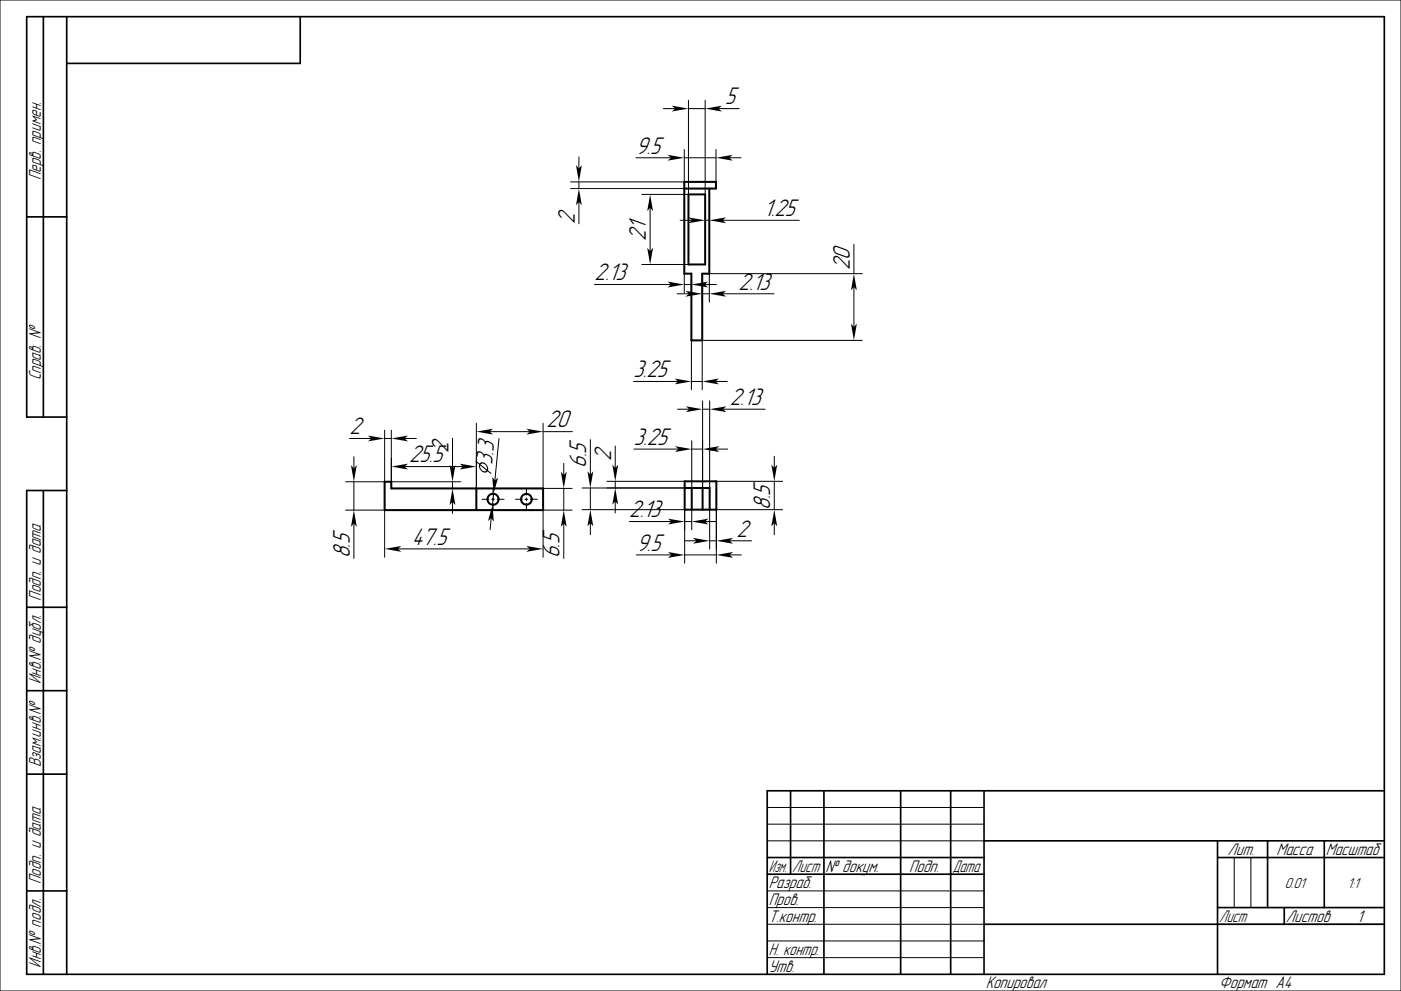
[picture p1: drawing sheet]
<svg xmlns="http://www.w3.org/2000/svg" width="420mm" height="297mm" viewBox="0 0 420 297" stroke-linecap="round" stroke-linejoin="round" font-family="sans-serif">
<g fill="none" stroke="#000" stroke-width=".3">
<path d="M0 0h420v297h-420zM198.9 32.6h3.5M206.4 30.1v28.2h-14M206.4 32.6h5M211.4 30.1v28.2M215.4 32.6h6.2M171.1 56.5h34M173.6 47v3.5M173.6 54.5v2M190.7 47.3h10.4M205.1 44.8v9.7h-34M205.1 47.3h9.5"/>
<path d="M214.6 44.8v9.7M218.6 47.3h3.5M173.6 60.5v6.6M192.4 79.3h14M194.9 62.3v13M203.9 66h3.5M211.4 66h1.2M216.6 66h23M256 73.2v8.8M178.2 85.3h22.9M203 88h3.5M205.1 82v5.8"/>
<path d="M205.1 85.3h2.2M207.3 82v5.8M210.5 88h2.1M211.3 85.3h3.5M212.6 82v8.5M216.6 88h15.4M256 86v12M258.5 82h-48v8.5M189.9 114.3h13.4M207.3 102v14.8M207.3 114.3h3.2M214.5 114.3h3.5"/>
<path d="M258.5 102h-48v14.8M104.8 131.4h6.5M106.1 136.9v3.5M115.3 128.9v15.5h-11.7M115.3 131.4h2M117.3 128.9v17.5M121.3 131.4h3.5M121.3 139.8h17.5M135.7 131.3v9.1M142.8 126.9v19.5M146.8 129.4h12M149.6 131.4l-1.2 12.6"/>
<path d="M162.8 126.9v19.5h8.7M162.8 129.4h8.8M169 138.9v3.5M177 131.8v10.5M184.4 133.7v6.5M190 134.6h13.4M203.1 122.6h3.5M207.4 132.1v14.1M207.4 134.6h3.2M210.6 122.6h2.1M210.6 120.1v26.1M212.7 120.1v26.1"/>
<path d="M214.6 134.6h3.5M216.7 122.6h12.7M232.1 136.7v3.5M103.6 152.9h11.7v14.1M106.1 144.4v8.5M106.1 156.9v10.5M117.3 144.4h20.9M135.7 144.4v2M135.7 150.4v3.5M144.5 149.6h2.1M147.3 155.3l-.4 3.4M147.4 149.6h.8"/>
<path d="M147.8 146.3v2.1M147.8 149.2v.8M147.8 150.9v2M148 148l-.4 3.3M149.1 149.6h2M154.5 149.6h2.1M157.4 149.6h.8M157.8 146.4v2M157.8 149.2v.8M157.8 150.9v2M159 149.6h2.1M169 146.4v6.5"/>
<path d="M169 156.9v10.5M171.5 152.9h-8.7v14.1M174.5 152.8h30.8v16M174.5 146.2h30.8M177 146.2v6.6M177 156.8v3.5M181.9 144.3h23.4M184.4 144.3v1.9M184.4 150.3v3.5M188.6 156.3h12.6M205.3 156.3h2.1M207.4 152.8v6"/>
<path d="M211.4 156.3h3.5M212.7 152.8v11.8M214.8 144.3h19.8M232.1 144.3v8.5M232.1 156.8v3.5M234.6 152.8h-19.8v16M119.3 164.5h39.5M190.8 166.3h10.4M205.3 166.3h9.5M205.3 162.1h3.5M212.7 162.1h2.1M218.7 166.3h3.5"/>
<path d="M218.7 162.1h6.6M230 252h65M230 242h65M230 247h65M370 257v15M375 257v15M230 277h65M230 267h65M230 272h65M365 277h50M230 282h65M230 287h65"/>
</g>
<g fill="none" stroke="#000" stroke-width=".5">
<path d="M13 5v120M20 5v287M90 5v14h-70M8 65h12M20 125h-12v-120h407v287h-407v-145h12M13 147v145M8 182h12M8 207h12M8 232h12M237 237v25M247 237v55M270 237v55"/>
<path d="M285 237v55M295 237v55M415 237h-185v55M230 257h65M295 252h120M365 257h50M365 252v40M380 252v20M397 252v20M8 267h12M230 262h65M295 277h120"/>
<path d="M365 272h50M385 272v5"/>
</g>
<g fill="none" stroke="#000" stroke-width=".6">
<path d="M205.1 56.5h9.5v-2h-9.5v27.5h2.2v20h3.2v-20h2.1v-25.5M206.4 58.3h5v21h-5zM115.3 144.4h2v2h45.5v6.5h-47.5zM142.8 146.4v6.5M205.3 144.3h9.5v8.5h-9.5zM205.3 146.2h7.4v6.6M207.4 146.2v6.6M210.6 146.2v6.6"/>
<circle cx="147.8" cy="149.6" r="1.65"/>
<circle cx="157.8" cy="149.6" r="1.6"/>
</g>
<g fill="#000">
<path d="M201.4 31.7l5 .9-5 .8 1-.8z" fill-rule="evenodd"/>
<path d="M211.4 32.6l5-.9-1 .9 1 .8z" fill-rule="evenodd"/>
<path d="M172.7 49.5l.9 1 .8-1-.8 5z" fill-rule="evenodd"/>
<path d="M200.1 46.4l5 .9-5 .9 1-.9z" fill-rule="evenodd"/>
<path d="M214.6 47.3l5-.9-1 .9 1 .9z" fill-rule="evenodd"/>
<path d="M173.6 56.5l.8 5-.8-1-.9 1z" fill-rule="evenodd"/>
<path d="M194 74.3l.9 1 .9-1-.9 5z" fill-rule="evenodd"/>
<path d="M194.9 58.3l.9 5-.9-1-.9 1z" fill-rule="evenodd"/>
<path d="M206.4 65.1l5 .9-5 .9 1-.9z" fill-rule="evenodd"/>
<path d="M212.6 66l5-.9-1 .9 1 .9z" fill-rule="evenodd"/>
<path d="M200.1 84.4l5 .9-5 .8 1-.8z" fill-rule="evenodd"/>
<path d="M205.5 87.2l5 .8-5 .9 1-.9z" fill-rule="evenodd"/>
<path d="M207.3 85.3l5-.9-1 .9 1 .8z" fill-rule="evenodd"/>
<path d="M212.6 88l5-.8-1 .8 1 .9z" fill-rule="evenodd"/>
<path d="M255.1 97l.9 1 .9-1-.9 5z" fill-rule="evenodd"/>
<path d="M256 82l.9 5-.9-1-.9 1z" fill-rule="evenodd"/>
<path d="M202.3 113.4l5 .9-5 .9 1-.9z" fill-rule="evenodd"/>
<path d="M210.5 114.3l5-.9-1 .9 1 .9z" fill-rule="evenodd"/>
<path d="M105.2 139.4l.9 1 .9-1-.9 5z" fill-rule="evenodd"/>
<path d="M110.3 130.5l5 .9-5 .9 1-.9z" fill-rule="evenodd"/>
<path d="M117.3 131.4l5-.9-1 .9 1 .9z" fill-rule="evenodd"/>
<path d="M117.3 139.8l5-.8-1 .8 1 .9z" fill-rule="evenodd"/>
<path d="M134.8 139.4l.9 1 .8-1-.8 5z" fill-rule="evenodd"/>
<path d="M142.7 138.2l1.1 .7 .7-.4 1.1 .5 .6 1 .1 1 .9 .7 .1 .3-1.1-.7-.9 .3-1-.4-.6-1-.1-1-.9-.7zM144.1 139.1l1.9 1.6-.1-.7-.5-.8-.6-.3zM144 139.5v.8l.6 .7 .7 .3 .5-.3z" fill-rule="evenodd"/>
<path d="M142.8 129.4l5-.9-1 .9 1 .8z" fill-rule="evenodd"/>
<path d="M157.8 128.5l5 .9-5 .8 1-.8z" fill-rule="evenodd"/>
<path d="M183.6 139.3l.8 .9 .9-.9-.9 5z" fill-rule="evenodd"/>
<path d="M202.4 133.7l5 .9-5 .9 1-.9z" fill-rule="evenodd"/>
<path d="M205.6 121.8l5 .8-5 .9 1-.9z" fill-rule="evenodd"/>
<path d="M210.6 134.6l5-.9-1 .9 1 .9z" fill-rule="evenodd"/>
<path d="M212.7 122.6l5-.8-1 .8 1 .9z" fill-rule="evenodd"/>
<path d="M231.2 139.3l.9 .9 .9-.9-.9 5z" fill-rule="evenodd"/>
<path d="M106.1 152.9l.9 5-.9-1-.9 1z" fill-rule="evenodd"/>
<path d="M135.7 146.4l.8 5-.8-1-.9 1z" fill-rule="evenodd"/>
<path d="M137.8 139l5 .8-5 .9 1-.9z" fill-rule="evenodd"/>
<path d="M147.6 142.9l.8 1.1 .9-.9-1.3 4.9z" fill-rule="evenodd"/>
<path d="M147.6 151.3l.4 5-.7-1-1 .9z" fill-rule="evenodd"/>
<path d="M168.1 141.4l.9 1 .9-1-.9 5z" fill-rule="evenodd"/>
<path d="M169 152.9l.9 5-.9-1-.9 1z" fill-rule="evenodd"/>
<path d="M176.1 141.3l.9 1 .9-1-.9 4.9z" fill-rule="evenodd"/>
<path d="M177 152.8l.9 5-.9-1-.9 1z" fill-rule="evenodd"/>
<path d="M184.4 146.2l.9 5.1-.9-1-.8 1z" fill-rule="evenodd"/>
<path d="M200.3 155.4l5 .9-5 .9 .9-.9z" fill-rule="evenodd"/>
<path d="M207.4 156.3l5-.9-1 .9 1 .9z" fill-rule="evenodd"/>
<path d="M232.1 152.8l.9 5-.9-1-.9 1z" fill-rule="evenodd"/>
<path d="M115.3 164.5l5-.9-1 .9 1 .9z" fill-rule="evenodd"/>
<path d="M157.8 163.6l5 .9-5 .9 1-.9z" fill-rule="evenodd"/>
<path d="M200.3 165.4l5 .9-5 .9 .9-.9z" fill-rule="evenodd"/>
<path d="M207.8 161.2l4.9 .9-4.9 .9 1-.9z" fill-rule="evenodd"/>
<path d="M214.8 166.3l5-.9-1.1 .9 1.1 .9z" fill-rule="evenodd"/>
<path d="M214.8 162.1l5-.9-1.1 .9 1.1 .9z" fill-rule="evenodd"/>
</g>
<g font-size="6.7">
<text x="217.4" y="31.3">5</text>
<text x="190.7" y="46">9.5</text>
<text x="229" y="64.8">1.25</text>
<text x="172.3" y="67.1" transform="rotate(-90 172.3 67.1)">2</text>
<text x="193.6" y="72.1" transform="rotate(-90 193.6 72.1)">21</text>
<text x="254.7" y="81" transform="rotate(-90 254.7 81)">20</text>
<text x="178.2" y="84">2.13</text>
<text x="221.4" y="86.8">2.13</text>
<text x="189.9" y="113.1">3.25</text>
<text x="218.7" y="121.4">2.13</text>
<text x="104.8" y="130.2">2</text>
<text x="163.8" y="128.1">20</text>
<text x="134.4" y="135.9" transform="rotate(-90 134.4 135.9)">2</text>
<text x="190" y="133.3">3.25</text>
<text x="122.6" y="138.6">25.5</text>
<text x="147.6" y="139.4" transform="rotate(-84 147.6 139.4)">3.3</text>
<text x="175.7" y="140.2" transform="rotate(-90 175.7 140.2)">6.5</text>
<text x="183.2" y="138.3" transform="rotate(-90 183.2 138.3)">2</text>
<text x="188.6" y="155.1">2.13</text>
<text x="230.9" y="152.7" transform="rotate(-90 230.9 152.7)">8.5</text>
<text x="220.8" y="160.8">2</text>
<text x="104.8" y="167.4" transform="rotate(-90 104.8 167.4)">8.5</text>
<text x="123.4" y="163.3">47.5</text>
<text x="167.8" y="167.4" transform="rotate(-90 167.8 167.4)">6.5</text>
<text x="190.8" y="165.1">9.5</text>
</g>
<g font-size="4.7">
<text x="12.2" y="54" transform="rotate(-90 12.2 54)">Перв. примен.</text>
<text x="12.2" y="114" transform="rotate(-90 12.2 114)">Справ. №</text>
<text x="12.2" y="180" transform="rotate(-90 12.2 180)">Подп. и дата</text>
<text x="12.2" y="205" transform="rotate(-90 12.2 205)">Инв.№ дубл.</text>
<text x="12.2" y="230" transform="rotate(-90 12.2 230)">Взам.инв.№</text>
<text x="368" y="256.2">Лит.</text>
<text x="382.7" y="256.2">Масса</text>
<text x="397.5" y="256.2">Масштаб</text>
<text x="230.5" y="261.3">Изм.</text>
<text x="237.5" y="261.3">Лист</text>
<text x="247.5" y="261.3">№ докум.</text>
<text x="272.5" y="261.3">Подп.</text>
<text x="285.5" y="261.3">Дата</text>
<text x="12.2" y="265" transform="rotate(-90 12.2 265)">Подп. и дата</text>
<text x="230.5" y="266.3">Разраб.</text>
<text x="230.5" y="271.3">Пров.</text>
<text x="230.5" y="276.3">Т.контр.</text>
<text x="365.5" y="276.2">Лист</text>
<text x="385.5" y="276.2">Листов</text>
<text x="406.8" y="276.3">1</text>
<text x="230.5" y="286.3">Н. контр.</text>
<text x="12.2" y="290" transform="rotate(-90 12.2 290)">Инв.№ подл.</text>
<text x="230.5" y="291.3">Утв.</text>
<text x="295.5" y="296.3">Копировал</text>
<text x="365.5" y="296.3">Формат A4</text>
</g>
<g font-size="4">
<text x="385.2" y="266">0.01</text>
<text x="404" y="266">1:1</text>
</g>
</svg>
